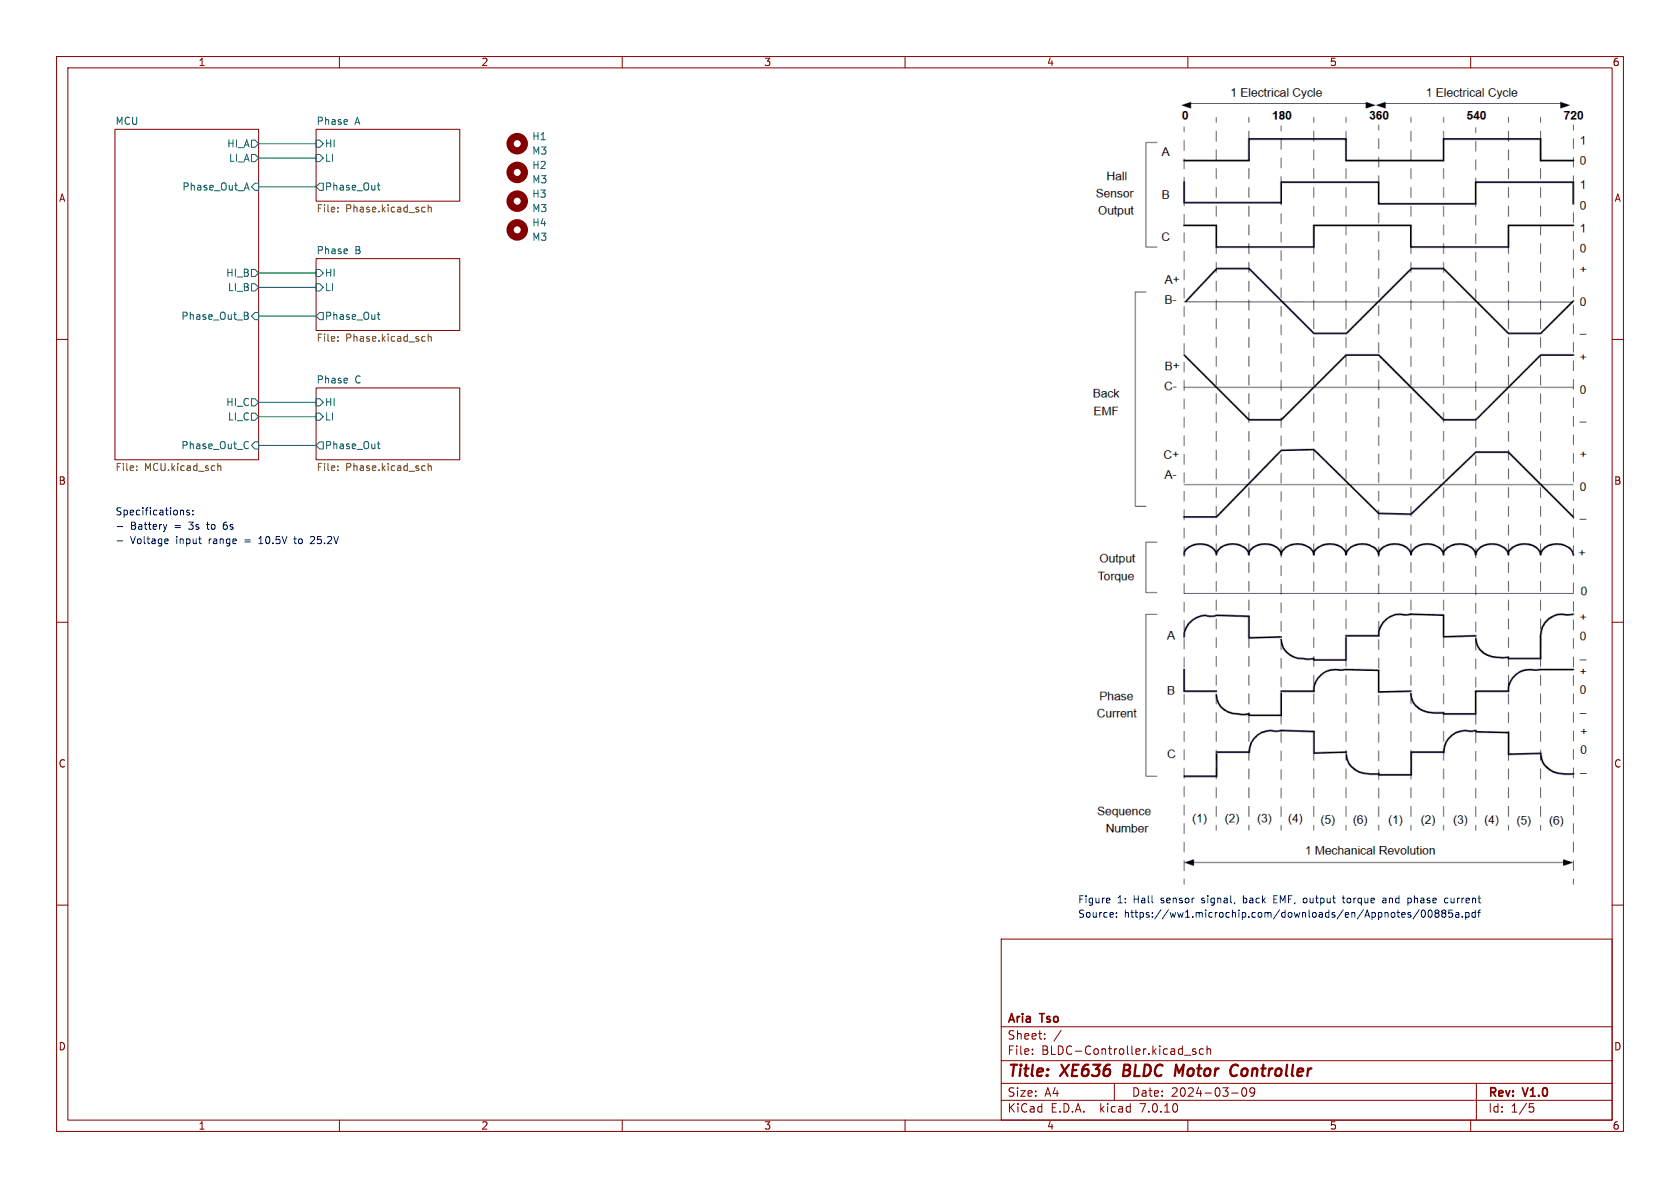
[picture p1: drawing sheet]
(kicad_sch (version 20230121) (generator eeschema)

 (paper "A4")

 (title_block
  (title "XE636 BLDC Motor Controller")
  (date "2024-03-09")
  (rev "V1.0")
  (company "Aria Tso"))

 (lib_symbols
  (symbol "Mechanical:MountingHole" (pin_names (offset 1.016)) (in_bom yes) (on_board yes)
   (property "Reference" "H" (at 0 5.08 0) (effects (font (size 1.27 1.27))))
   (property "Value" "MountingHole" (at 0 3.175 0) (effects (font (size 1.27 1.27))))
   (property "Footprint" "" (at 0 0 0) (effects (font (size 1.27 1.27)) hide))
   (property "Datasheet" "~" (at 0 0 0) (effects (font (size 1.27 1.27)) hide))
   (symbol "MountingHole_0_1"
    (circle (center 0 0) (radius 1.27) (stroke (width 1.27) (type default)) (fill (type none))))))


 (wire (pts (xy 45.72 25.4) (xy 55.88 25.4)) (stroke (width 0) (type default)))
 (wire (pts (xy 45.72 33.02) (xy 55.88 33.02)) (stroke (width 0) (type default)))
 (wire (pts (xy 45.72 78.74) (xy 55.88 78.74)) (stroke (width 0) (type default)))
 (wire (pts (xy 45.72 71.12) (xy 55.88 71.12)) (stroke (width 0) (type default)))
 (wire (pts (xy 45.72 27.94) (xy 55.88 27.94)) (stroke (width 0) (type default)))
 (wire (pts (xy 45.72 55.88) (xy 55.88 55.88)) (stroke (width 0) (type default)))
 (wire (pts (xy 45.72 73.66) (xy 55.88 73.66)) (stroke (width 0) (type default)))
 (wire (pts (xy 45.72 50.8) (xy 55.88 50.8)) (stroke (width 0) (type default)))
 (wire (pts (xy 45.72 48.26) (xy 55.88 48.26)) (stroke (width 0) (type default)))

 (image (at 236.22 86.36) (scale 1.49068)
  (data))

 (text "- Voltage input range = 10.5V to 25.2V" (at 20.32 96.52 0) (effects (font (size 1.27 1.27)) (justify left bottom)))
 (text "Figure 1: Hall sensor signal, back EMF, output torque and phase current" (at 190.5 160.02 0) (effects (font (size 1.27 1.27)) (justify left bottom)))
 (text "- Battery = 3s to 6s" (at 20.32 93.98 0) (effects (font (size 1.27 1.27)) (justify left bottom)))
 (text "Specifications:" (at 20.32 91.44 0) (effects (font (size 1.27 1.27)) (justify left bottom)))
 (text "Source: https://ww1.microchip.com/downloads/en/Appnotes/00885a.pdf" (at 190.5 162.56 0) (effects (font (size 1.27 1.27)) (justify left bottom)))

 (symbol (lib_id "Mechanical:MountingHole") (at 91.44 25.4 0) (unit 1) (in_bom yes) (on_board yes) (dnp no) (fields_autoplaced)
  (property "Reference" "H1" (at 93.98 24.13 0) (effects (font (size 1.27 1.27)) (justify left)))
  (property "Value" "M3" (at 93.98 26.67 0) (effects (font (size 1.27 1.27)) (justify left)))
  (property "Footprint" "Ariamelon-HolePad:MountingHole_3.2mm_M3_Pad" (at 91.44 25.4 0) (effects (font (size 1.27 1.27)) hide))
  (property "Datasheet" "~" (at 91.44 25.4 0) (effects (font (size 1.27 1.27)) hide)))

 (symbol (lib_id "Mechanical:MountingHole") (at 91.44 40.64 0) (unit 1) (in_bom yes) (on_board yes) (dnp no) (fields_autoplaced)
  (property "Reference" "H4" (at 93.98 39.37 0) (effects (font (size 1.27 1.27)) (justify left)))
  (property "Value" "M3" (at 93.98 41.91 0) (effects (font (size 1.27 1.27)) (justify left)))
  (property "Footprint" "Ariamelon-HolePad:MountingHole_3.2mm_M3_Pad" (at 91.44 40.64 0) (effects (font (size 1.27 1.27)) hide))
  (property "Datasheet" "~" (at 91.44 40.64 0) (effects (font (size 1.27 1.27)) hide)))

 (symbol (lib_id "Mechanical:MountingHole") (at 91.44 35.56 0) (unit 1) (in_bom yes) (on_board yes) (dnp no) (fields_autoplaced)
  (property "Reference" "H3" (at 93.98 34.29 0) (effects (font (size 1.27 1.27)) (justify left)))
  (property "Value" "M3" (at 93.98 36.83 0) (effects (font (size 1.27 1.27)) (justify left)))
  (property "Footprint" "Ariamelon-HolePad:MountingHole_3.2mm_M3_Pad" (at 91.44 35.56 0) (effects (font (size 1.27 1.27)) hide))
  (property "Datasheet" "~" (at 91.44 35.56 0) (effects (font (size 1.27 1.27)) hide)))

 (symbol (lib_id "Mechanical:MountingHole") (at 91.44 30.48 0) (unit 1) (in_bom yes) (on_board yes) (dnp no) (fields_autoplaced)
  (property "Reference" "H2" (at 93.98 29.21 0) (effects (font (size 1.27 1.27)) (justify left)))
  (property "Value" "M3" (at 93.98 31.75 0) (effects (font (size 1.27 1.27)) (justify left)))
  (property "Footprint" "Ariamelon-HolePad:MountingHole_3.2mm_M3_Pad" (at 91.44 30.48 0) (effects (font (size 1.27 1.27)) hide))
  (property "Datasheet" "~" (at 91.44 30.48 0) (effects (font (size 1.27 1.27)) hide)))

 (sheet (at 55.88 22.86) (size 25.4 12.7) (fields_autoplaced) (stroke (width 0.1524) (type solid)) (fill (color 0 0 0 0.0000))
  (property "Sheetname" "Phase A" (at 55.88 22.1484 0) (effects (font (size 1.27 1.27)) (justify left bottom)))
  (property "Sheetfile" "Phase.kicad_sch" (at 55.88 36.1446 0) (effects (font (size 1.27 1.27)) (justify left top))) (pin "Phase_Out" output (at 55.88 33.02 180) (effects (font (size 1.27 1.27)) (justify left))) (pin "HI" input (at 55.88 25.4 180) (effects (font (size 1.27 1.27)) (justify left))) (pin "LI" input (at 55.88 27.94 180) (effects (font (size 1.27 1.27)) (justify left))))

 (sheet (at 55.88 45.72) (size 25.4 12.7) (fields_autoplaced) (stroke (width 0.1524) (type solid)) (fill (color 0 0 0 0.0000))
  (property "Sheetname" "Phase B" (at 55.88 45.0084 0) (effects (font (size 1.27 1.27)) (justify left bottom)))
  (property "Sheetfile" "Phase.kicad_sch" (at 55.88 59.0046 0) (effects (font (size 1.27 1.27)) (justify left top))) (pin "Phase_Out" output (at 55.88 55.88 180) (effects (font (size 1.27 1.27)) (justify left))) (pin "HI" input (at 55.88 48.26 180) (effects (font (size 1.27 1.27)) (justify left))) (pin "LI" input (at 55.88 50.8 180) (effects (font (size 1.27 1.27)) (justify left))))

 (sheet (at 55.88 68.58) (size 25.4 12.7) (fields_autoplaced) (stroke (width 0.1524) (type solid)) (fill (color 0 0 0 0.0000))
  (property "Sheetname" "Phase C" (at 55.88 67.8684 0) (effects (font (size 1.27 1.27)) (justify left bottom)))
  (property "Sheetfile" "Phase.kicad_sch" (at 55.88 81.8646 0) (effects (font (size 1.27 1.27)) (justify left top))) (pin "Phase_Out" output (at 55.88 78.74 180) (effects (font (size 1.27 1.27)) (justify left))) (pin "HI" input (at 55.88 71.12 180) (effects (font (size 1.27 1.27)) (justify left))) (pin "LI" input (at 55.88 73.66 180) (effects (font (size 1.27 1.27)) (justify left))))

 (sheet (at 20.32 22.86) (size 25.4 58.42) (fields_autoplaced) (stroke (width 0.1524) (type solid)) (fill (color 0 0 0 0.0000))
  (property "Sheetname" "MCU" (at 20.32 22.1484 0) (effects (font (size 1.27 1.27)) (justify left bottom)))
  (property "Sheetfile" "MCU.kicad_sch" (at 20.32 81.8646 0) (effects (font (size 1.27 1.27)) (justify left top))) (pin "LI_B" output (at 45.72 50.8 0) (effects (font (size 1.27 1.27)) (justify right))) (pin "HI_A" output (at 45.72 25.4 0) (effects (font (size 1.27 1.27)) (justify right))) (pin "LI_A" output (at 45.72 27.94 0) (effects (font (size 1.27 1.27)) (justify right))) (pin "HI_B" output (at 45.72 48.26 0) (effects (font (size 1.27 1.27)) (justify right))) (pin "HI_C" output (at 45.72 71.12 0) (effects (font (size 1.27 1.27)) (justify right))) (pin "LI_C" output (at 45.72 73.66 0) (effects (font (size 1.27 1.27)) (justify right))) (pin "Phase_Out_C" input (at 45.72 78.74 0) (effects (font (size 1.27 1.27)) (justify right))) (pin "Phase_Out_B" input (at 45.72 55.88 0) (effects (font (size 1.27 1.27)) (justify right))) (pin "Phase_Out_A" input (at 45.72 33.02 0) (effects (font (size 1.27 1.27)) (justify right))))

 (sheet_instances (path "" (page "1"))))
